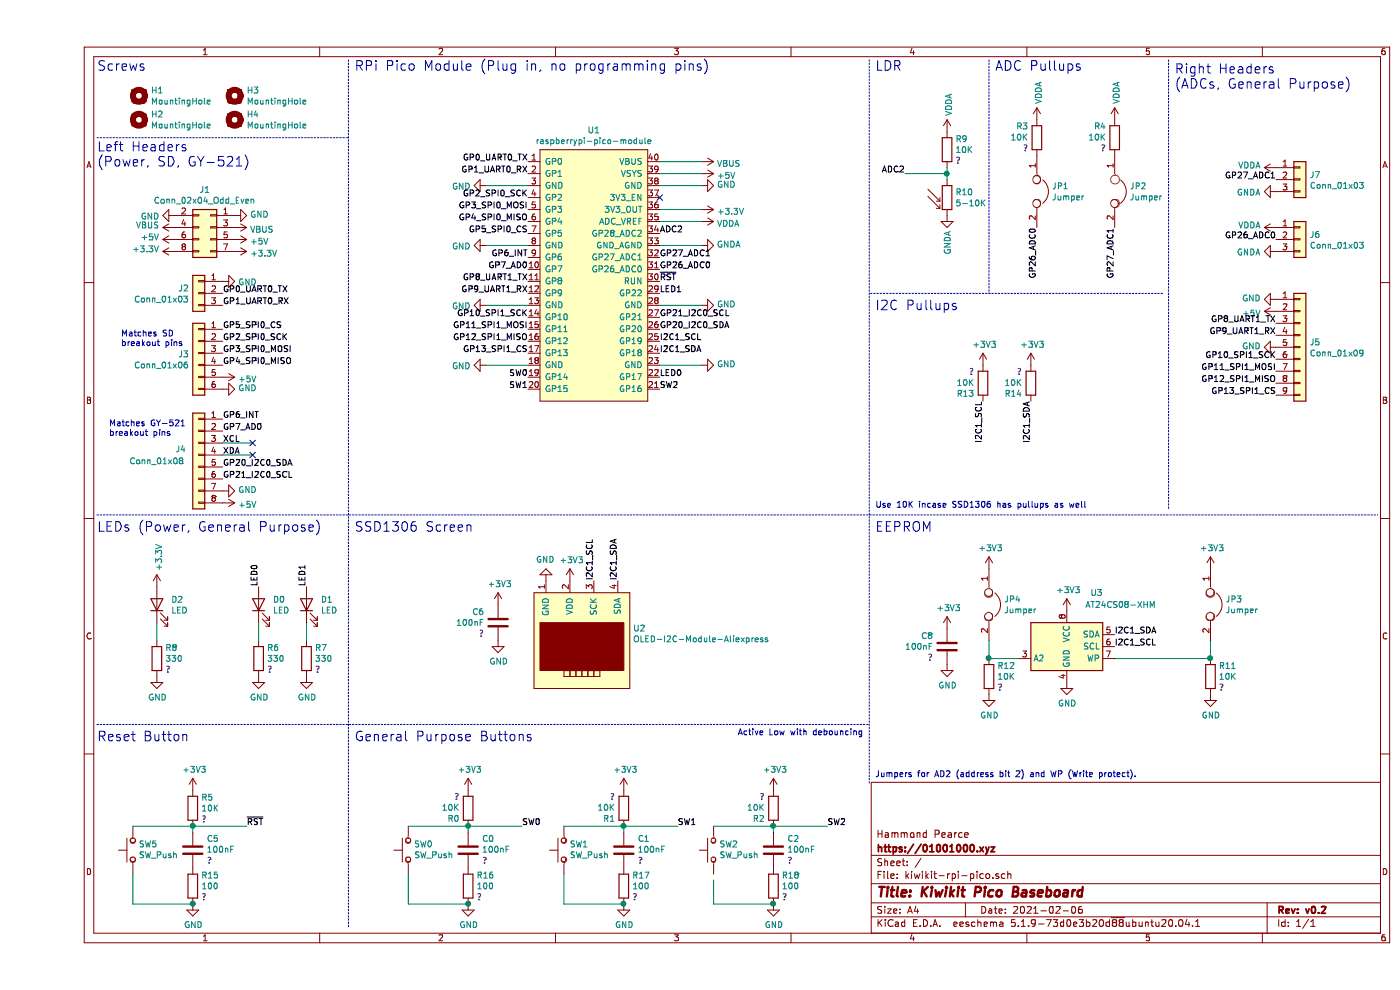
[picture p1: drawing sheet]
EESchema Schematic File Version 4
EELAYER 30 0
EELAYER END
$Descr A4 11693 8268
encoding utf-8
Sheet 1 1
Title "Kiwikit Pico Baseboard"
Date "2021-02-06"
Rev "v0.2"
Comp "https://01001000.xyz"
Comment1 "Hammond Pearce"
Comment2 ""
Comment3 ""
Comment4 ""
$EndDescr
$Comp
L power:VDDA #PWR0101
U 1 1
P 5550 1850
F 0 "#PWR0101" H 5550 1700 50  0001 C CNN
F 1 "VDDA" V 5565 1978 50  0000 L CNN
F 2 "" H 5550 1850 50  0001 C CNN
F 3 "" H 5550 1850 50  0001 C CNN
	1    5550 1850
	0    1    1    0   
$EndComp
$Comp
L power:GND #PWR0102
U 1 1
P 5550 1550
F 0 "#PWR0102" H 5550 1300 50  0001 C CNN
F 1 "GND" V 5555 1422 50  0000 R CNN
F 2 "" H 5550 1550 50  0001 C CNN
F 3 "" H 5550 1550 50  0001 C CNN
	1    5550 1550
	0    -1   -1   0   
$EndComp
Text Label 5200 2350 0    50   ~ 0
~RST
Text Label 5200 2450 0    50   ~ 0
LED1
Text Label 5200 2650 0    50   ~ 0
GP21_I2C0_SCL
Text Label 5200 2750 0    50   ~ 0
GP20_I2C0_SDA
$Comp
L power:GND #PWR0106
U 1 1
P 3750 1550
F 0 "#PWR0106" H 3750 1300 50  0001 C CNN
F 1 "GND" V 3755 1422 50  0000 R CNN
F 2 "" H 3750 1550 50  0001 C CNN
F 3 "" H 3750 1550 50  0001 C CNN
	1    3750 1550
	0    1    1    0   
$EndComp
$Comp
L power:+3.3V #PWR0107
U 1 1
P 5550 1750
F 0 "#PWR0107" H 5550 1600 50  0001 C CNN
F 1 "+3.3V" V 5565 1878 50  0000 L CNN
F 2 "" H 5550 1750 50  0001 C CNN
F 3 "" H 5550 1750 50  0001 C CNN
	1    5550 1750
	0    1    1    0   
$EndComp
$Comp
L power:+5V #PWR0108
U 1 1
P 5550 1450
F 0 "#PWR0108" H 5550 1300 50  0001 C CNN
F 1 "+5V" V 5565 1578 50  0000 L CNN
F 2 "" H 5550 1450 50  0001 C CNN
F 3 "" H 5550 1450 50  0001 C CNN
	1    5550 1450
	0    1    1    0   
$EndComp
$Comp
L power:GND #PWR0111
U 1 1
P 5550 2550
F 0 "#PWR0111" H 5550 2300 50  0001 C CNN
F 1 "GND" V 5555 2422 50  0000 R CNN
F 2 "" H 5550 2550 50  0001 C CNN
F 3 "" H 5550 2550 50  0001 C CNN
	1    5550 2550
	0    -1   -1   0   
$EndComp
Text Label 4100 1850 2    50   ~ 0
GP4_SPI0_MISO
Text Label 4100 1950 2    50   ~ 0
GP5_SPI0_CS
$Comp
L power:GNDA #PWR0112
U 1 1
P 5550 2050
F 0 "#PWR0112" H 5550 1800 50  0001 C CNN
F 1 "GNDA" V 5555 1922 50  0000 R CNN
F 2 "" H 5550 2050 50  0001 C CNN
F 3 "" H 5550 2050 50  0001 C CNN
	1    5550 2050
	0    -1   -1   0   
$EndComp
$Comp
L kiwih_kicad:OLED-I2C-Module-Aliexpress U2
U 1 1
P 4550 5250
F 0 "U2" H 4978 5254 50  0000 L CNN
F 1 "OLED-I2C-Module-Aliexpress" H 4978 5163 50  0000 L CNN
F 2 "kiwih_kicad:OLED-I2C-Module-Aliexpress" H 4550 4700 50  0001 C CNN
F 3 "" H 4550 4700 50  0001 C CNN
	1    4550 5250
	1    0    0    -1  
$EndComp
$Comp
L power:GND #PWR0118
U 1 1
P 4250 4850
F 0 "#PWR0118" H 4250 4600 50  0001 C CNN
F 1 "GND" H 4255 4677 50  0000 C CNN
F 2 "" H 4250 4850 50  0001 C CNN
F 3 "" H 4250 4850 50  0001 C CNN
	1    4250 4850
	-1   0    0    1   
$EndComp
$Comp
L power:+3V3 #PWR0119
U 1 1
P 4450 4850
F 0 "#PWR0119" H 4450 4700 50  0001 C CNN
F 1 "+3V3" H 4465 5023 50  0000 C CNN
F 2 "" H 4450 4850 50  0001 C CNN
F 3 "" H 4450 4850 50  0001 C CNN
	1    4450 4850
	1    0    0    -1  
$EndComp
Text Label 4650 4850 1    50   ~ 0
I2C1_SCL
Text Label 4850 4850 1    50   ~ 0
I2C1_SDA
$Comp
L Device:C C6
U 1 1
P 3850 5200
F 0 "C6" H 3736 5291 50  0000 R CNN
F 1 "100nF" H 3736 5200 50  0000 R CNN
F 2 "Capacitor_THT:C_Disc_D4.3mm_W1.9mm_P5.00mm" H 3888 5050 50  0001 C CNN
F 3 "~" H 3850 5200 50  0001 C CNN
F 4 "?" H 3736 5109 50  0000 R CNN "Vendor"
	1    3850 5200
	1    0    0    -1  
$EndComp
$Comp
L power:+3V3 #PWR0120
U 1 1
P 3850 5050
F 0 "#PWR0120" H 3850 4900 50  0001 C CNN
F 1 "+3V3" H 3865 5223 50  0000 C CNN
F 2 "" H 3850 5050 50  0001 C CNN
F 3 "" H 3850 5050 50  0001 C CNN
	1    3850 5050
	1    0    0    -1  
$EndComp
$Comp
L power:GND #PWR0121
U 1 1
P 3850 5350
F 0 "#PWR0121" H 3850 5100 50  0001 C CNN
F 1 "GND" H 3855 5177 50  0000 C CNN
F 2 "" H 3850 5350 50  0001 C CNN
F 3 "" H 3850 5350 50  0001 C CNN
	1    3850 5350
	1    0    0    -1  
$EndComp
$Comp
L Device:C C1
U 1 1
P 4900 7100
F 0 "C1" H 4785 7009 50  0000 R CNN
F 1 "100nF" H 4785 7100 50  0000 R CNN
F 2 "Capacitor_THT:C_Disc_D4.3mm_W1.9mm_P5.00mm" H 4938 6950 50  0001 C CNN
F 3 "~" H 4900 7100 50  0001 C CNN
F 4 "?" H 4785 7191 50  0000 R CNN "Vendor"
	1    4900 7100
	-1   0    0    1   
$EndComp
$Comp
L Device:R R1
U 1 1
P 4900 6750
F 0 "R1" H 4970 6841 50  0000 L CNN
F 1 "10K" H 4970 6750 50  0000 L CNN
F 2 "Resistor_THT:R_Axial_DIN0207_L6.3mm_D2.5mm_P10.16mm_Horizontal" V 4830 6750 50  0001 C CNN
F 3 "~" H 4900 6750 50  0001 C CNN
F 4 "?" H 4970 6659 50  0000 L CNN "Vendor"
	1    4900 6750
	-1   0    0    1   
$EndComp
$Comp
L Switch:SW_Push SW1
U 1 1
P 4400 7100
F 0 "SW1" V 4446 7052 50  0000 R CNN
F 1 "SW_Push" V 4355 7052 50  0000 R CNN
F 2 "Button_Switch_THT:SW_PUSH_6mm_H9.5mm" H 4400 7300 50  0001 C CNN
F 3 "~" H 4400 7300 50  0001 C CNN
	1    4400 7100
	0    -1   -1   0   
$EndComp
Wire Wire Line
	4400 6900 4900 6900
Wire Wire Line
	4900 6900 4900 6950
Connection ~ 4900 6900
Wire Wire Line
	4900 6900 5350 6900
$Comp
L power:+3V3 #PWR0122
U 1 1
P 4900 6600
F 0 "#PWR0122" H 4900 6450 50  0001 C CNN
F 1 "+3V3" H 4915 6773 50  0000 C CNN
F 2 "" H 4900 6600 50  0001 C CNN
F 3 "" H 4900 6600 50  0001 C CNN
	1    4900 6600
	1    0    0    -1  
$EndComp
$Comp
L power:GND #PWR0123
U 1 1
P 4900 7550
F 0 "#PWR0123" H 4900 7300 50  0001 C CNN
F 1 "GND" H 4905 7377 50  0000 C CNN
F 2 "" H 4900 7550 50  0001 C CNN
F 3 "" H 4900 7550 50  0001 C CNN
	1    4900 7550
	1    0    0    -1  
$EndComp
$Comp
L Device:C C2
U 1 1
P 6150 7100
F 0 "C2" H 6035 7009 50  0000 R CNN
F 1 "100nF" H 6035 7100 50  0000 R CNN
F 2 "Capacitor_THT:C_Disc_D4.3mm_W1.9mm_P5.00mm" H 6188 6950 50  0001 C CNN
F 3 "~" H 6150 7100 50  0001 C CNN
F 4 "?" H 6035 7191 50  0000 R CNN "Vendor"
	1    6150 7100
	-1   0    0    1   
$EndComp
$Comp
L Device:R R2
U 1 1
P 6150 6750
F 0 "R2" H 6220 6841 50  0000 L CNN
F 1 "10K" H 6220 6750 50  0000 L CNN
F 2 "Resistor_THT:R_Axial_DIN0207_L6.3mm_D2.5mm_P10.16mm_Horizontal" V 6080 6750 50  0001 C CNN
F 3 "~" H 6150 6750 50  0001 C CNN
F 4 "?" H 6220 6659 50  0000 L CNN "Vendor"
	1    6150 6750
	-1   0    0    1   
$EndComp
$Comp
L Switch:SW_Push SW2
U 1 1
P 5650 7100
F 0 "SW2" V 5696 7052 50  0000 R CNN
F 1 "SW_Push" V 5605 7052 50  0000 R CNN
F 2 "Button_Switch_THT:SW_PUSH_6mm_H9.5mm" H 5650 7300 50  0001 C CNN
F 3 "~" H 5650 7300 50  0001 C CNN
	1    5650 7100
	0    -1   -1   0   
$EndComp
Wire Wire Line
	5650 6900 6150 6900
Wire Wire Line
	6150 6900 6150 6950
Connection ~ 6150 6900
Wire Wire Line
	6150 6900 6600 6900
$Comp
L power:+3V3 #PWR0124
U 1 1
P 6150 6600
F 0 "#PWR0124" H 6150 6450 50  0001 C CNN
F 1 "+3V3" H 6165 6773 50  0000 C CNN
F 2 "" H 6150 6600 50  0001 C CNN
F 3 "" H 6150 6600 50  0001 C CNN
	1    6150 6600
	1    0    0    -1  
$EndComp
$Comp
L power:GND #PWR0125
U 1 1
P 6150 7550
F 0 "#PWR0125" H 6150 7300 50  0001 C CNN
F 1 "GND" H 6155 7377 50  0000 C CNN
F 2 "" H 6150 7550 50  0001 C CNN
F 3 "" H 6150 7550 50  0001 C CNN
	1    6150 7550
	1    0    0    -1  
$EndComp
Text Label 6600 6900 0    50   ~ 0
SW2
$Comp
L power:+3V3 #PWR0127
U 1 1
P 8600 5100
F 0 "#PWR0127" H 8600 4950 50  0001 C CNN
F 1 "+3V3" H 8615 5273 50  0000 C CNN
F 2 "" H 8600 5100 50  0001 C CNN
F 3 "" H 8600 5100 50  0001 C CNN
	1    8600 5100
	1    0    0    -1  
$EndComp
$Comp
L Memory_EEPROM:AT24CS08-XHM U3
U 1 1
P 8600 5400
F 0 "U3" H 8850 5850 50  0000 C CNN
F 1 "AT24CS08-XHM" H 9050 5750 50  0000 C CNN
F 2 "Package_DIP:DIP-8_W7.62mm" H 8600 5400 50  0001 C CNN
F 3 "http://ww1.microchip.com/downloads/en/DeviceDoc/Atmel-8766-SEEPROM-AT24CS04-08-Datasheet.pdf" H 8600 5400 50  0001 C CNN
	1    8600 5400
	1    0    0    -1  
$EndComp
Text Label 9000 5400 0    50   ~ 0
I2C1_SCL
Text Label 9000 5300 0    50   ~ 0
I2C1_SDA
$Comp
L power:GND #PWR0134
U 1 1
P 8600 5700
F 0 "#PWR0134" H 8600 5450 50  0001 C CNN
F 1 "GND" H 8605 5527 50  0000 C CNN
F 2 "" H 8600 5700 50  0001 C CNN
F 3 "" H 8600 5700 50  0001 C CNN
	1    8600 5700
	1    0    0    -1  
$EndComp
$Comp
L Device:LED D0
U 1 1
P 1850 5050
F 0 "D0" V 1889 4932 50  0000 R CNN
F 1 "LED" V 1798 4932 50  0000 R CNN
F 2 "LED_THT:LED_D4.0mm" H 1850 5050 50  0001 C CNN
F 3 "~" H 1850 5050 50  0001 C CNN
	1    1850 5050
	0    -1   -1   0   
$EndComp
$Comp
L Device:LED D1
U 1 1
P 2250 5050
F 0 "D1" V 2289 4932 50  0000 R CNN
F 1 "LED" V 2198 4932 50  0000 R CNN
F 2 "LED_THT:LED_D4.0mm" H 2250 5050 50  0001 C CNN
F 3 "~" H 2250 5050 50  0001 C CNN
	1    2250 5050
	0    -1   -1   0   
$EndComp
Text Label 1850 4900 1    50   ~ 0
LED0
Text Label 2250 4900 1    50   ~ 0
LED1
$Comp
L Device:R R6
U 1 1
P 1850 5500
F 0 "R6" H 1920 5591 50  0000 L CNN
F 1 "330" H 1920 5500 50  0000 L CNN
F 2 "Resistor_THT:R_Axial_DIN0207_L6.3mm_D2.5mm_P10.16mm_Horizontal" V 1780 5500 50  0001 C CNN
F 3 "~" H 1850 5500 50  0001 C CNN
F 4 "?" H 1920 5409 50  0000 L CNN "Vendor"
	1    1850 5500
	1    0    0    -1  
$EndComp
$Comp
L Device:R R7
U 1 1
P 2250 5500
F 0 "R7" H 2320 5591 50  0000 L CNN
F 1 "330" H 2320 5500 50  0000 L CNN
F 2 "Resistor_THT:R_Axial_DIN0207_L6.3mm_D2.5mm_P10.16mm_Horizontal" V 2180 5500 50  0001 C CNN
F 3 "~" H 2250 5500 50  0001 C CNN
F 4 "?" H 2320 5409 50  0000 L CNN "Vendor"
	1    2250 5500
	1    0    0    -1  
$EndComp
Wire Wire Line
	1850 5350 1850 5200
Wire Wire Line
	2250 5350 2250 5200
$Comp
L power:GND #PWR0135
U 1 1
P 1850 5650
F 0 "#PWR0135" H 1850 5400 50  0001 C CNN
F 1 "GND" H 1855 5477 50  0000 C CNN
F 2 "" H 1850 5650 50  0001 C CNN
F 3 "" H 1850 5650 50  0001 C CNN
	1    1850 5650
	1    0    0    -1  
$EndComp
$Comp
L power:GND #PWR0136
U 1 1
P 2250 5650
F 0 "#PWR0136" H 2250 5400 50  0001 C CNN
F 1 "GND" H 2255 5477 50  0000 C CNN
F 2 "" H 2250 5650 50  0001 C CNN
F 3 "" H 2250 5650 50  0001 C CNN
	1    2250 5650
	1    0    0    -1  
$EndComp
Text Label 5350 6900 0    50   ~ 0
SW1
$Comp
L Device:LED D2
U 1 1
P 1000 5050
F 0 "D2" V 1039 4932 50  0000 R CNN
F 1 "LED" V 948 4932 50  0000 R CNN
F 2 "LED_THT:LED_D4.0mm" H 1000 5050 50  0001 C CNN
F 3 "~" H 1000 5050 50  0001 C CNN
	1    1000 5050
	0    -1   -1   0   
$EndComp
$Comp
L Device:R R8
U 1 1
P 1000 5500
F 0 "R8" H 1070 5591 50  0000 L CNN
F 1 "330" H 1070 5500 50  0000 L CNN
F 2 "Resistor_THT:R_Axial_DIN0207_L6.3mm_D2.5mm_P10.16mm_Horizontal" V 930 5500 50  0001 C CNN
F 3 "~" H 1000 5500 50  0001 C CNN
F 4 "?" H 1070 5409 50  0000 L CNN "Vendor"
	1    1000 5500
	1    0    0    -1  
$EndComp
Wire Wire Line
	1000 5350 1000 5200
$Comp
L power:GND #PWR0139
U 1 1
P 1000 5650
F 0 "#PWR0139" H 1000 5400 50  0001 C CNN
F 1 "GND" H 1005 5477 50  0000 C CNN
F 2 "" H 1000 5650 50  0001 C CNN
F 3 "" H 1000 5650 50  0001 C CNN
	1    1000 5650
	1    0    0    -1  
$EndComp
Text Label 4100 2150 2    50   ~ 0
GP6_INT
Text Label 5200 3250 0    50   ~ 0
SW2
$Comp
L power:VBUS #PWR0140
U 1 1
P 5550 1350
F 0 "#PWR0140" H 5550 1200 50  0001 C CNN
F 1 "VBUS" V 5565 1478 50  0000 L CNN
F 2 "" H 5550 1350 50  0001 C CNN
F 3 "" H 5550 1350 50  0001 C CNN
	1    5550 1350
	0    1    1    0   
$EndComp
$Comp
L Device:Jumper JP3
U 1 1
P 9800 5050
F 0 "JP3" V 9754 5177 50  0000 L CNN
F 1 "Jumper" V 9845 5177 50  0000 L CNN
F 2 "Connector_PinHeader_2.54mm:PinHeader_1x02_P2.54mm_Vertical" H 9800 5050 50  0001 C CNN
F 3 "~" H 9800 5050 50  0001 C CNN
	1    9800 5050
	0    1    1    0   
$EndComp
$Comp
L power:+3V3 #PWR0146
U 1 1
P 9800 4750
F 0 "#PWR0146" H 9800 4600 50  0001 C CNN
F 1 "+3V3" H 9815 4923 50  0000 C CNN
F 2 "" H 9800 4750 50  0001 C CNN
F 3 "" H 9800 4750 50  0001 C CNN
	1    9800 4750
	1    0    0    -1  
$EndComp
Wire Wire Line
	9000 5500 9800 5500
Wire Wire Line
	9800 5500 9800 5350
$Comp
L Device:R R11
U 1 1
P 9800 5650
F 0 "R11" H 9870 5741 50  0000 L CNN
F 1 "10K" H 9870 5650 50  0000 L CNN
F 2 "Resistor_THT:R_Axial_DIN0207_L6.3mm_D2.5mm_P10.16mm_Horizontal" V 9730 5650 50  0001 C CNN
F 3 "~" H 9800 5650 50  0001 C CNN
F 4 "?" H 9870 5559 50  0000 L CNN "Vendor"
	1    9800 5650
	1    0    0    -1  
$EndComp
$Comp
L power:GND #PWR0147
U 1 1
P 9800 5800
F 0 "#PWR0147" H 9800 5550 50  0001 C CNN
F 1 "GND" H 9805 5627 50  0000 C CNN
F 2 "" H 9800 5800 50  0001 C CNN
F 3 "" H 9800 5800 50  0001 C CNN
	1    9800 5800
	1    0    0    -1  
$EndComp
$Comp
L Device:Jumper JP4
U 1 1
P 7950 5050
F 0 "JP4" V 7904 5177 50  0000 L CNN
F 1 "Jumper" V 7995 5177 50  0000 L CNN
F 2 "Connector_PinHeader_2.54mm:PinHeader_1x02_P2.54mm_Vertical" H 7950 5050 50  0001 C CNN
F 3 "~" H 7950 5050 50  0001 C CNN
	1    7950 5050
	0    1    1    0   
$EndComp
$Comp
L power:+3V3 #PWR0148
U 1 1
P 7950 4750
F 0 "#PWR0148" H 7950 4600 50  0001 C CNN
F 1 "+3V3" H 7965 4923 50  0000 C CNN
F 2 "" H 7950 4750 50  0001 C CNN
F 3 "" H 7950 4750 50  0001 C CNN
	1    7950 4750
	1    0    0    -1  
$EndComp
Wire Wire Line
	7950 5500 7950 5350
$Comp
L Device:R R12
U 1 1
P 7950 5650
F 0 "R12" H 8020 5741 50  0000 L CNN
F 1 "10K" H 8020 5650 50  0000 L CNN
F 2 "Resistor_THT:R_Axial_DIN0207_L6.3mm_D2.5mm_P10.16mm_Horizontal" V 7880 5650 50  0001 C CNN
F 3 "~" H 7950 5650 50  0001 C CNN
F 4 "?" H 8020 5559 50  0000 L CNN "Vendor"
	1    7950 5650
	1    0    0    -1  
$EndComp
$Comp
L power:GND #PWR0149
U 1 1
P 7950 5800
F 0 "#PWR0149" H 7950 5550 50  0001 C CNN
F 1 "GND" H 7955 5627 50  0000 C CNN
F 2 "" H 7950 5800 50  0001 C CNN
F 3 "" H 7950 5800 50  0001 C CNN
	1    7950 5800
	1    0    0    -1  
$EndComp
Wire Wire Line
	7950 5500 8200 5500
Connection ~ 7950 5500
Connection ~ 9800 5500
$Comp
L Device:C C8
U 1 1
P 7600 5400
F 0 "C8" H 7486 5491 50  0000 R CNN
F 1 "100nF" H 7486 5400 50  0000 R CNN
F 2 "Capacitor_THT:C_Disc_D4.3mm_W1.9mm_P5.00mm" H 7638 5250 50  0001 C CNN
F 3 "~" H 7600 5400 50  0001 C CNN
F 4 "?" H 7486 5309 50  0000 R CNN "Vendor"
	1    7600 5400
	1    0    0    -1  
$EndComp
$Comp
L power:GND #PWR0150
U 1 1
P 7600 5550
F 0 "#PWR0150" H 7600 5300 50  0001 C CNN
F 1 "GND" H 7605 5377 50  0000 C CNN
F 2 "" H 7600 5550 50  0001 C CNN
F 3 "" H 7600 5550 50  0001 C CNN
	1    7600 5550
	1    0    0    -1  
$EndComp
$Comp
L power:+3V3 #PWR0151
U 1 1
P 7600 5250
F 0 "#PWR0151" H 7600 5100 50  0001 C CNN
F 1 "+3V3" H 7615 5423 50  0000 C CNN
F 2 "" H 7600 5250 50  0001 C CNN
F 3 "" H 7600 5250 50  0001 C CNN
	1    7600 5250
	1    0    0    -1  
$EndComp
$Comp
L power:GND #PWR0114
U 1 1
P 10350 2500
F 0 "#PWR0114" H 10350 2250 50  0001 C CNN
F 1 "GND" V 10355 2372 50  0000 R CNN
F 2 "" H 10350 2500 50  0001 C CNN
F 3 "" H 10350 2500 50  0001 C CNN
	1    10350 2500
	0    1    -1   0   
$EndComp
Text Label 4100 1350 2    50   ~ 0
GP0_UART0_TX
Text Label 4100 1450 2    50   ~ 0
GP1_UART0_RX
$Comp
L power:GND #PWR0103
U 1 1
P 5550 3050
F 0 "#PWR0103" H 5550 2800 50  0001 C CNN
F 1 "GND" V 5555 2922 50  0000 R CNN
F 2 "" H 5550 3050 50  0001 C CNN
F 3 "" H 5550 3050 50  0001 C CNN
	1    5550 3050
	0    -1   -1   0   
$EndComp
$Comp
L power:GND #PWR0104
U 1 1
P 3750 3050
F 0 "#PWR0104" H 3750 2800 50  0001 C CNN
F 1 "GND" V 3755 2922 50  0000 R CNN
F 2 "" H 3750 3050 50  0001 C CNN
F 3 "" H 3750 3050 50  0001 C CNN
	1    3750 3050
	0    1    1    0   
$EndComp
$Comp
L power:GND #PWR0105
U 1 1
P 3750 2550
F 0 "#PWR0105" H 3750 2300 50  0001 C CNN
F 1 "GND" V 3755 2422 50  0000 R CNN
F 2 "" H 3750 2550 50  0001 C CNN
F 3 "" H 3750 2550 50  0001 C CNN
	1    3750 2550
	0    1    1    0   
$EndComp
$Comp
L power:GND #PWR0109
U 1 1
P 3750 2050
F 0 "#PWR0109" H 3750 1800 50  0001 C CNN
F 1 "GND" V 3755 1922 50  0000 R CNN
F 2 "" H 3750 2050 50  0001 C CNN
F 3 "" H 3750 2050 50  0001 C CNN
	1    3750 2050
	0    1    1    0   
$EndComp
Text Label 5200 1950 0    50   ~ 0
ADC2
Text Label 5200 2150 0    50   ~ 0
GP27_ADC1
Text Label 5200 2250 0    50   ~ 0
GP26_ADC0
Text Label 5200 2850 0    50   ~ 0
I2C1_SCL
Text Label 5200 2950 0    50   ~ 0
I2C1_SDA
Text Label 4100 2750 2    50   ~ 0
GP11_SPI1_MOSI
Text Label 4100 2850 2    50   ~ 0
GP12_SPI1_MISO
Text Label 4100 2950 2    50   ~ 0
GP13_SPI1_CS
Text Label 4100 2650 2    50   ~ 0
GP10_SPI1_SCK
Wire Wire Line
	5200 1350 5550 1350
Wire Wire Line
	5550 1450 5200 1450
Wire Wire Line
	5200 1550 5550 1550
Wire Wire Line
	5550 1750 5200 1750
Wire Wire Line
	5200 1850 5550 1850
Wire Wire Line
	5550 2050 5200 2050
Wire Wire Line
	5550 2550 5200 2550
Wire Wire Line
	5550 3050 5200 3050
Wire Wire Line
	3750 2550 4100 2550
Wire Wire Line
	3750 3050 4100 3050
Wire Wire Line
	4100 1550 3750 1550
$Comp
L Device:C C0
U 1 1
P 3600 7100
F 0 "C0" H 3485 7009 50  0000 R CNN
F 1 "100nF" H 3485 7100 50  0000 R CNN
F 2 "Capacitor_THT:C_Disc_D4.3mm_W1.9mm_P5.00mm" H 3638 6950 50  0001 C CNN
F 3 "~" H 3600 7100 50  0001 C CNN
F 4 "?" H 3485 7191 50  0000 R CNN "Vendor"
	1    3600 7100
	-1   0    0    1   
$EndComp
$Comp
L Device:R R0
U 1 1
P 3600 6750
F 0 "R0" H 3670 6841 50  0000 L CNN
F 1 "10K" H 3670 6750 50  0000 L CNN
F 2 "Resistor_THT:R_Axial_DIN0207_L6.3mm_D2.5mm_P10.16mm_Horizontal" V 3530 6750 50  0001 C CNN
F 3 "~" H 3600 6750 50  0001 C CNN
F 4 "?" H 3670 6659 50  0000 L CNN "Vendor"
	1    3600 6750
	-1   0    0    1   
$EndComp
$Comp
L Switch:SW_Push SW0
U 1 1
P 3100 7100
F 0 "SW0" V 3146 7052 50  0000 R CNN
F 1 "SW_Push" V 3055 7052 50  0000 R CNN
F 2 "Button_Switch_THT:SW_PUSH_6mm_H9.5mm" H 3100 7300 50  0001 C CNN
F 3 "~" H 3100 7300 50  0001 C CNN
	1    3100 7100
	0    -1   -1   0   
$EndComp
Wire Wire Line
	3600 6900 3600 6950
Connection ~ 3600 6900
Wire Wire Line
	3600 6900 4050 6900
$Comp
L power:+3V3 #PWR0110
U 1 1
P 3600 6600
F 0 "#PWR0110" H 3600 6450 50  0001 C CNN
F 1 "+3V3" H 3615 6773 50  0000 C CNN
F 2 "" H 3600 6600 50  0001 C CNN
F 3 "" H 3600 6600 50  0001 C CNN
	1    3600 6600
	1    0    0    -1  
$EndComp
$Comp
L power:GND #PWR0115
U 1 1
P 3600 7550
F 0 "#PWR0115" H 3600 7300 50  0001 C CNN
F 1 "GND" H 3605 7377 50  0000 C CNN
F 2 "" H 3600 7550 50  0001 C CNN
F 3 "" H 3600 7550 50  0001 C CNN
	1    3600 7550
	1    0    0    -1  
$EndComp
Text Label 4050 6900 0    50   ~ 0
SW0
$Comp
L Device:C C5
U 1 1
P 1300 7100
F 0 "C5" H 1185 7009 50  0000 R CNN
F 1 "100nF" H 1185 7100 50  0000 R CNN
F 2 "Capacitor_THT:C_Disc_D4.3mm_W1.9mm_P5.00mm" H 1338 6950 50  0001 C CNN
F 3 "~" H 1300 7100 50  0001 C CNN
F 4 "?" H 1185 7191 50  0000 R CNN "Vendor"
	1    1300 7100
	-1   0    0    1   
$EndComp
$Comp
L Device:R R5
U 1 1
P 1300 6750
F 0 "R5" H 1370 6841 50  0000 L CNN
F 1 "10K" H 1370 6750 50  0000 L CNN
F 2 "Resistor_THT:R_Axial_DIN0207_L6.3mm_D2.5mm_P10.16mm_Horizontal" V 1230 6750 50  0001 C CNN
F 3 "~" H 1300 6750 50  0001 C CNN
F 4 "?" H 1370 6659 50  0000 L CNN "Vendor"
	1    1300 6750
	1    0    0    -1  
$EndComp
$Comp
L Switch:SW_Push SW5
U 1 1
P 800 7100
F 0 "SW5" V 846 7052 50  0000 R CNN
F 1 "SW_Push" V 755 7052 50  0000 R CNN
F 2 "Button_Switch_THT:SW_PUSH_6mm_H4.3mm" H 800 7300 50  0001 C CNN
F 3 "~" H 800 7300 50  0001 C CNN
	1    800  7100
	0    -1   -1   0   
$EndComp
Wire Wire Line
	1300 6900 1300 6950
Connection ~ 1300 6900
Wire Wire Line
	800  7550 1300 7550
Wire Wire Line
	1300 6900 1750 6900
$Comp
L power:+3V3 #PWR0116
U 1 1
P 1300 6600
F 0 "#PWR0116" H 1300 6450 50  0001 C CNN
F 1 "+3V3" H 1315 6773 50  0000 C CNN
F 2 "" H 1300 6600 50  0001 C CNN
F 3 "" H 1300 6600 50  0001 C CNN
	1    1300 6600
	1    0    0    -1  
$EndComp
$Comp
L power:GND #PWR0117
U 1 1
P 1300 7550
F 0 "#PWR0117" H 1300 7300 50  0001 C CNN
F 1 "GND" H 1305 7377 50  0000 C CNN
F 2 "" H 1300 7550 50  0001 C CNN
F 3 "" H 1300 7550 50  0001 C CNN
	1    1300 7550
	1    0    0    -1  
$EndComp
Text Label 1750 6900 0    50   ~ 0
~RST
Text Label 1550 2950 0    50   ~ 0
GP3_SPI0_MOSI
Text Label 1550 3050 0    50   ~ 0
GP4_SPI0_MISO
Text Label 1550 2850 0    50   ~ 0
GP2_SPI0_SCK
Text Label 1550 2750 0    50   ~ 0
GP5_SPI0_CS
$Comp
L power:+5V #PWR0126
U 1 1
P 1550 3150
F 0 "#PWR0126" H 1550 3000 50  0001 C CNN
F 1 "+5V" V 1565 3278 50  0000 L CNN
F 2 "" H 1550 3150 50  0001 C CNN
F 3 "" H 1550 3150 50  0001 C CNN
	1    1550 3150
	0    1    1    0   
$EndComp
$Comp
L power:GND #PWR0128
U 1 1
P 1550 3250
F 0 "#PWR0128" H 1550 3000 50  0001 C CNN
F 1 "GND" V 1555 3122 50  0000 R CNN
F 2 "" H 1550 3250 50  0001 C CNN
F 3 "" H 1550 3250 50  0001 C CNN
	1    1550 3250
	0    -1   -1   0   
$EndComp
$Comp
L power:GND #PWR0129
U 1 1
P 1550 2350
F 0 "#PWR0129" H 1550 2100 50  0001 C CNN
F 1 "GND" V 1555 2222 50  0000 R CNN
F 2 "" H 1550 2350 50  0001 C CNN
F 3 "" H 1550 2350 50  0001 C CNN
	1    1550 2350
	0    -1   1    0   
$EndComp
Text Label 1550 2450 0    50   ~ 0
GP0_UART0_TX
Text Label 1550 2550 0    50   ~ 0
GP1_UART0_RX
$Comp
L power:GND #PWR0131
U 1 1
P 1150 1800
F 0 "#PWR0131" H 1150 1550 50  0001 C CNN
F 1 "GND" V 1155 1672 50  0000 R CNN
F 2 "" H 1150 1800 50  0001 C CNN
F 3 "" H 1150 1800 50  0001 C CNN
	1    1150 1800
	0    1    1    0   
$EndComp
$Comp
L power:GND #PWR0132
U 1 1
P 1650 1800
F 0 "#PWR0132" H 1650 1550 50  0001 C CNN
F 1 "GND" V 1655 1672 50  0000 R CNN
F 2 "" H 1650 1800 50  0001 C CNN
F 3 "" H 1650 1800 50  0001 C CNN
	1    1650 1800
	0    -1   -1   0   
$EndComp
$Comp
L power:+5V #PWR0133
U 1 1
P 1650 2000
F 0 "#PWR0133" H 1650 1850 50  0001 C CNN
F 1 "+5V" V 1665 2128 50  0000 L CNN
F 2 "" H 1650 2000 50  0001 C CNN
F 3 "" H 1650 2000 50  0001 C CNN
	1    1650 2000
	0    1    1    0   
$EndComp
$Comp
L power:VBUS #PWR0141
U 1 1
P 1650 1900
F 0 "#PWR0141" H 1650 1750 50  0001 C CNN
F 1 "VBUS" V 1665 2028 50  0000 L CNN
F 2 "" H 1650 1900 50  0001 C CNN
F 3 "" H 1650 1900 50  0001 C CNN
	1    1650 1900
	0    1    1    0   
$EndComp
$Comp
L power:+3.3V #PWR0142
U 1 1
P 1650 2100
F 0 "#PWR0142" H 1650 1950 50  0001 C CNN
F 1 "+3.3V" V 1665 2228 50  0000 L CNN
F 2 "" H 1650 2100 50  0001 C CNN
F 3 "" H 1650 2100 50  0001 C CNN
	1    1650 2100
	0    1    1    0   
$EndComp
$Comp
L power:+3.3V #PWR0143
U 1 1
P 1150 2100
F 0 "#PWR0143" H 1150 1950 50  0001 C CNN
F 1 "+3.3V" V 1165 2228 50  0000 L CNN
F 2 "" H 1150 2100 50  0001 C CNN
F 3 "" H 1150 2100 50  0001 C CNN
	1    1150 2100
	0    -1   -1   0   
$EndComp
$Comp
L power:+5V #PWR0144
U 1 1
P 1150 2000
F 0 "#PWR0144" H 1150 1850 50  0001 C CNN
F 1 "+5V" V 1165 2128 50  0000 L CNN
F 2 "" H 1150 2000 50  0001 C CNN
F 3 "" H 1150 2000 50  0001 C CNN
	1    1150 2000
	0    -1   -1   0   
$EndComp
$Comp
L power:VBUS #PWR0145
U 1 1
P 1150 1900
F 0 "#PWR0145" H 1150 1750 50  0001 C CNN
F 1 "VBUS" V 1165 2028 50  0000 L CNN
F 2 "" H 1150 1900 50  0001 C CNN
F 3 "" H 1150 1900 50  0001 C CNN
	1    1150 1900
	0    -1   -1   0   
$EndComp
$Comp
L Connector_Generic:Conn_02x04_Odd_Even J1
U 1 1
P 1450 1900
F 0 "J1" H 1500 2217 50  0000 C CNN
F 1 "Conn_02x04_Odd_Even" H 1500 2126 50  0000 C CNN
F 2 "Connector_PinHeader_2.54mm:PinHeader_2x04_P2.54mm_Vertical" H 1450 1900 50  0001 C CNN
F 3 "~" H 1450 1900 50  0001 C CNN
	1    1450 1900
	-1   0    0    -1  
$EndComp
NoConn ~ 5200 1650
$Comp
L Connector_Generic:Conn_01x03 J2
U 1 1
P 1350 2450
F 0 "J2" H 1430 2492 50  0000 L CNN
F 1 "Conn_01x03" H 1430 2401 50  0000 L CNN
F 2 "Connector_PinHeader_2.54mm:PinHeader_1x03_P2.54mm_Vertical" H 1350 2450 50  0001 C CNN
F 3 "~" H 1350 2450 50  0001 C CNN
	1    1350 2450
	-1   0    0    -1  
$EndComp
$Comp
L Connector_Generic:Conn_01x06 J3
U 1 1
P 1350 2950
F 0 "J3" H 1430 2942 50  0000 L CNN
F 1 "Conn_01x06" H 1430 2851 50  0000 L CNN
F 2 "Connector_PinSocket_2.54mm:PinSocket_1x06_P2.54mm_Vertical" H 1430 2805 50  0001 L CNN
F 3 "~" H 1350 2950 50  0001 C CNN
	1    1350 2950
	-1   0    0    -1  
$EndComp
Text Label 4100 1750 2    50   ~ 0
GP3_SPI0_MOSI
Text Label 4100 1650 2    50   ~ 0
GP2_SPI0_SCK
Wire Wire Line
	3750 2050 4100 2050
$Comp
L Device:R_PHOTO R10
U 1 1
P 7600 1650
F 0 "R10" H 7670 1696 50  0000 L CNN
F 1 "5-10K" H 7670 1605 50  0000 L CNN
F 2 "OptoDevice:R_LDR_5.0x4.1mm_P3mm_Vertical" V 7650 1400 50  0001 L CNN
F 3 "~" H 7600 1600 50  0001 C CNN
	1    7600 1650
	1    0    0    -1  
$EndComp
$Comp
L Device:R R9
U 1 1
P 7600 1250
F 0 "R9" H 7670 1341 50  0000 L CNN
F 1 "10K" H 7670 1250 50  0000 L CNN
F 2 "Resistor_THT:R_Axial_DIN0207_L6.3mm_D2.5mm_P10.16mm_Horizontal" V 7530 1250 50  0001 C CNN
F 3 "~" H 7600 1250 50  0001 C CNN
F 4 "?" H 7670 1159 50  0000 L CNN "Vendor"
	1    7600 1250
	1    0    0    -1  
$EndComp
Wire Wire Line
	7600 1400 7600 1450
$Comp
L power:VDDA #PWR0155
U 1 1
P 7600 1100
F 0 "#PWR0155" H 7600 950 50  0001 C CNN
F 1 "VDDA" V 7615 1228 50  0000 L CNN
F 2 "" H 7600 1100 50  0001 C CNN
F 3 "" H 7600 1100 50  0001 C CNN
	1    7600 1100
	1    0    0    -1  
$EndComp
$Comp
L power:GNDA #PWR0156
U 1 1
P 7600 1800
F 0 "#PWR0156" H 7600 1550 50  0001 C CNN
F 1 "GNDA" V 7605 1672 50  0000 R CNN
F 2 "" H 7600 1800 50  0001 C CNN
F 3 "" H 7600 1800 50  0001 C CNN
	1    7600 1800
	1    0    0    -1  
$EndComp
Text Label 7250 1450 2    50   ~ 0
ADC2
Wire Wire Line
	7600 1450 7250 1450
Connection ~ 7600 1450
Wire Wire Line
	7600 1450 7600 1500
$Comp
L Connector_Generic:Conn_01x08 J4
U 1 1
P 1350 3800
F 0 "J4" H 1500 3850 50  0000 C CNN
F 1 "Conn_01x08" H 1700 3750 50  0000 C CNN
F 2 "Connector_PinSocket_2.54mm:PinSocket_1x08_P2.54mm_Vertical" H 1350 3800 50  0001 C CNN
F 3 "~" H 1350 3800 50  0001 C CNN
	1    1350 3800
	-1   0    0    -1  
$EndComp
Text Label 1550 3500 0    50   ~ 0
GP6_INT
Text Notes 700  2900 0    50   ~ 0
Matches SD \nbreakout pins
Text Notes 600  3650 0    50   ~ 0
Matches GY-521\nbreakout pins
Text Label 1550 3600 0    50   ~ 0
GP7_AD0
Text Label 1550 3700 0    50   ~ 0
XCL
Text Label 1550 3800 0    50   ~ 0
XDA
Text Label 1550 3900 0    50   ~ 0
GP20_I2C0_SDA
Text Label 1550 4000 0    50   ~ 0
GP21_I2C0_SCL
$Comp
L power:GND #PWR0137
U 1 1
P 1550 4100
F 0 "#PWR0137" H 1550 3850 50  0001 C CNN
F 1 "GND" V 1555 3972 50  0000 R CNN
F 2 "" H 1550 4100 50  0001 C CNN
F 3 "" H 1550 4100 50  0001 C CNN
	1    1550 4100
	0    -1   -1   0   
$EndComp
$Comp
L power:+5V #PWR0138
U 1 1
P 1550 4200
F 0 "#PWR0138" H 1550 4050 50  0001 C CNN
F 1 "+5V" V 1565 4328 50  0000 L CNN
F 2 "" H 1550 4200 50  0001 C CNN
F 3 "" H 1550 4200 50  0001 C CNN
	1    1550 4200
	0    1    1    0   
$EndComp
$Comp
L power:+5V #PWR0113
U 1 1
P 10350 2600
F 0 "#PWR0113" H 10350 2450 50  0001 C CNN
F 1 "+5V" V 10365 2728 50  0000 L CNN
F 2 "" H 10350 2600 50  0001 C CNN
F 3 "" H 10350 2600 50  0001 C CNN
	1    10350 2600
	0    -1   1    0   
$EndComp
$Comp
L power:GND #PWR0130
U 1 1
P 10350 2900
F 0 "#PWR0130" H 10350 2650 50  0001 C CNN
F 1 "GND" V 10355 2772 50  0000 R CNN
F 2 "" H 10350 2900 50  0001 C CNN
F 3 "" H 10350 2900 50  0001 C CNN
	1    10350 2900
	0    1    -1   0   
$EndComp
Text Label 10350 3000 2    50   ~ 0
GP10_SPI1_SCK
Text Label 10350 3200 2    50   ~ 0
GP12_SPI1_MISO
Text Label 10350 3100 2    50   ~ 0
GP11_SPI1_MOSI
Text Label 10350 3300 2    50   ~ 0
GP13_SPI1_CS
$Comp
L Connector_Generic:Conn_01x09 J5
U 1 1
P 10550 2900
F 0 "J5" H 10629 2942 50  0000 L CNN
F 1 "Conn_01x09" H 10629 2851 50  0000 L CNN
F 2 "Connector_PinHeader_2.54mm:PinHeader_1x09_P2.54mm_Vertical" H 10550 2900 50  0001 C CNN
F 3 "~" H 10550 2900 50  0001 C CNN
	1    10550 2900
	1    0    0    -1  
$EndComp
Text Label 5200 3150 0    50   ~ 0
LED0
$Comp
L Connector_Generic:Conn_01x03 J7
U 1 1
P 10550 1500
F 0 "J7" H 10630 1542 50  0000 L CNN
F 1 "Conn_01x03" H 10630 1451 50  0000 L CNN
F 2 "Connector_PinHeader_2.54mm:PinHeader_1x03_P2.54mm_Vertical" H 10550 1500 50  0001 C CNN
F 3 "~" H 10550 1500 50  0001 C CNN
	1    10550 1500
	1    0    0    -1  
$EndComp
$Comp
L Connector_Generic:Conn_01x03 J6
U 1 1
P 10550 2000
F 0 "J6" H 10630 2042 50  0000 L CNN
F 1 "Conn_01x03" H 10630 1951 50  0000 L CNN
F 2 "Connector_PinHeader_2.54mm:PinHeader_1x03_P2.54mm_Vertical" H 10550 2000 50  0001 C CNN
F 3 "~" H 10550 2000 50  0001 C CNN
	1    10550 2000
	1    0    0    -1  
$EndComp
$Comp
L power:VDDA #PWR0152
U 1 1
P 10350 1400
F 0 "#PWR0152" H 10350 1250 50  0001 C CNN
F 1 "VDDA" V 10365 1528 50  0000 L CNN
F 2 "" H 10350 1400 50  0001 C CNN
F 3 "" H 10350 1400 50  0001 C CNN
	1    10350 1400
	0    -1   -1   0   
$EndComp
$Comp
L power:VDDA #PWR0153
U 1 1
P 10350 1900
F 0 "#PWR0153" H 10350 1750 50  0001 C CNN
F 1 "VDDA" V 10365 2028 50  0000 L CNN
F 2 "" H 10350 1900 50  0001 C CNN
F 3 "" H 10350 1900 50  0001 C CNN
	1    10350 1900
	0    -1   -1   0   
$EndComp
$Comp
L power:GNDA #PWR0157
U 1 1
P 10350 2100
F 0 "#PWR0157" H 10350 1850 50  0001 C CNN
F 1 "GNDA" V 10355 1972 50  0000 R CNN
F 2 "" H 10350 2100 50  0001 C CNN
F 3 "" H 10350 2100 50  0001 C CNN
	1    10350 2100
	0    1    1    0   
$EndComp
$Comp
L power:GNDA #PWR0158
U 1 1
P 10350 1600
F 0 "#PWR0158" H 10350 1350 50  0001 C CNN
F 1 "GNDA" V 10355 1472 50  0000 R CNN
F 2 "" H 10350 1600 50  0001 C CNN
F 3 "" H 10350 1600 50  0001 C CNN
	1    10350 1600
	0    1    1    0   
$EndComp
$Comp
L Device:Jumper JP2
U 1 1
P 9000 1600
F 0 "JP2" V 8954 1727 50  0000 L CNN
F 1 "Jumper" V 9045 1727 50  0000 L CNN
F 2 "Connector_PinHeader_2.54mm:PinHeader_1x02_P2.54mm_Vertical" H 9000 1600 50  0001 C CNN
F 3 "~" H 9000 1600 50  0001 C CNN
	1    9000 1600
	0    1    1    0   
$EndComp
$Comp
L Device:R R4
U 1 1
P 9000 1150
F 0 "R4" H 9069 1059 50  0000 L CNN
F 1 "10K" H 9069 1150 50  0000 L CNN
F 2 "Resistor_THT:R_Axial_DIN0207_L6.3mm_D2.5mm_P10.16mm_Horizontal" V 8930 1150 50  0001 C CNN
F 3 "~" H 9000 1150 50  0001 C CNN
F 4 "?" H 9069 1241 50  0000 L CNN "Vendor"
	1    9000 1150
	-1   0    0    1   
$EndComp
$Comp
L power:VDDA #PWR0159
U 1 1
P 9000 1000
F 0 "#PWR0159" H 9000 850 50  0001 C CNN
F 1 "VDDA" V 9015 1128 50  0000 L CNN
F 2 "" H 9000 1000 50  0001 C CNN
F 3 "" H 9000 1000 50  0001 C CNN
	1    9000 1000
	1    0    0    -1  
$EndComp
$Comp
L Device:Jumper JP1
U 1 1
P 8350 1600
F 0 "JP1" V 8304 1727 50  0000 L CNN
F 1 "Jumper" V 8395 1727 50  0000 L CNN
F 2 "Connector_PinHeader_2.54mm:PinHeader_1x02_P2.54mm_Vertical" H 8350 1600 50  0001 C CNN
F 3 "~" H 8350 1600 50  0001 C CNN
	1    8350 1600
	0    1    1    0   
$EndComp
$Comp
L Device:R R3
U 1 1
P 8350 1150
F 0 "R3" H 8419 1059 50  0000 L CNN
F 1 "10K" H 8419 1150 50  0000 L CNN
F 2 "Resistor_THT:R_Axial_DIN0207_L6.3mm_D2.5mm_P10.16mm_Horizontal" V 8280 1150 50  0001 C CNN
F 3 "~" H 8350 1150 50  0001 C CNN
F 4 "?" H 8419 1241 50  0000 L CNN "Vendor"
	1    8350 1150
	-1   0    0    1   
$EndComp
$Comp
L power:VDDA #PWR0160
U 1 1
P 8350 1000
F 0 "#PWR0160" H 8350 850 50  0001 C CNN
F 1 "VDDA" V 8365 1128 50  0000 L CNN
F 2 "" H 8350 1000 50  0001 C CNN
F 3 "" H 8350 1000 50  0001 C CNN
	1    8350 1000
	1    0    0    -1  
$EndComp
Wire Wire Line
	1550 3700 1800 3700
Wire Wire Line
	1550 3800 1800 3800
NoConn ~ 1800 3700
NoConn ~ 1800 3800
Text Label 4100 2250 2    50   ~ 0
GP7_AD0
Text Label 4100 2350 2    50   ~ 0
GP8_UART1_TX
Text Label 4100 2450 2    50   ~ 0
GP9_UART1_RX
Text Label 10350 2700 2    50   ~ 0
GP8_UART1_TX
Text Label 10350 2800 2    50   ~ 0
GP9_UART1_RX
$Comp
L kiwih_kicad:raspberrypi-pico-module U1
U 1 1
P 4650 2300
F 0 "U1" H 4650 3515 50  0000 C CNN
F 1 "raspberrypi-pico-module" H 4650 3424 50  0000 C CNN
F 2 "kiwih_kicad:raspberrypi-pico-module" H 4650 1100 50  0001 C CNN
F 3 "" H 4650 1100 50  0001 C CNN
	1    4650 2300
	1    0    0    -1  
$EndComp
$Comp
L Mechanical:MountingHole H1
U 1 1
P 850 800
F 0 "H1" H 950 846 50  0000 L CNN
F 1 "MountingHole" H 950 755 50  0000 L CNN
F 2 "MountingHole:MountingHole_2.2mm_M2" H 850 800 50  0001 C CNN
F 3 "~" H 850 800 50  0001 C CNN
	1    850  800 
	1    0    0    -1  
$EndComp
$Comp
L Mechanical:MountingHole H3
U 1 1
P 1650 800
F 0 "H3" H 1750 846 50  0000 L CNN
F 1 "MountingHole" H 1750 755 50  0000 L CNN
F 2 "MountingHole:MountingHole_2.2mm_M2" H 1650 800 50  0001 C CNN
F 3 "~" H 1650 800 50  0001 C CNN
	1    1650 800 
	1    0    0    -1  
$EndComp
$Comp
L Mechanical:MountingHole H2
U 1 1
P 850 1000
F 0 "H2" H 950 1046 50  0000 L CNN
F 1 "MountingHole" H 950 955 50  0000 L CNN
F 2 "MountingHole:MountingHole_2.2mm_M2" H 850 1000 50  0001 C CNN
F 3 "~" H 850 1000 50  0001 C CNN
	1    850  1000
	1    0    0    -1  
$EndComp
$Comp
L Mechanical:MountingHole H4
U 1 1
P 1650 1000
F 0 "H4" H 1750 1046 50  0000 L CNN
F 1 "MountingHole" H 1750 955 50  0000 L CNN
F 2 "MountingHole:MountingHole_2.2mm_M2" H 1650 1000 50  0001 C CNN
F 3 "~" H 1650 1000 50  0001 C CNN
	1    1650 1000
	1    0    0    -1  
$EndComp
Text Label 4100 3150 2    50   ~ 0
SW0
Text Label 4100 3250 2    50   ~ 0
SW1
Wire Wire Line
	3100 6900 3600 6900
$Comp
L Device:R R13
U 1 1
P 7900 3200
F 0 "R13" H 7970 3291 50  0000 L CNN
F 1 "10K" H 7970 3200 50  0000 L CNN
F 2 "Resistor_THT:R_Axial_DIN0207_L6.3mm_D2.5mm_P10.16mm_Horizontal" V 7830 3200 50  0001 C CNN
F 3 "~" H 7900 3200 50  0001 C CNN
F 4 "?" H 7970 3109 50  0000 L CNN "Vendor"
	1    7900 3200
	-1   0    0    1   
$EndComp
$Comp
L Device:R R14
U 1 1
P 8300 3200
F 0 "R14" H 8370 3291 50  0000 L CNN
F 1 "10K" H 8370 3200 50  0000 L CNN
F 2 "Resistor_THT:R_Axial_DIN0207_L6.3mm_D2.5mm_P10.16mm_Horizontal" V 8230 3200 50  0001 C CNN
F 3 "~" H 8300 3200 50  0001 C CNN
F 4 "?" H 8370 3109 50  0000 L CNN "Vendor"
	1    8300 3200
	-1   0    0    1   
$EndComp
Text Label 7900 3350 3    50   ~ 0
I2C1_SCL
Text Label 8300 3350 3    50   ~ 0
I2C1_SDA
$Comp
L power:+3V3 #PWR0161
U 1 1
P 7900 3050
F 0 "#PWR0161" H 7900 2900 50  0001 C CNN
F 1 "+3V3" H 7915 3223 50  0000 C CNN
F 2 "" H 7900 3050 50  0001 C CNN
F 3 "" H 7900 3050 50  0001 C CNN
	1    7900 3050
	1    0    0    -1  
$EndComp
$Comp
L power:+3V3 #PWR0162
U 1 1
P 8300 3050
F 0 "#PWR0162" H 8300 2900 50  0001 C CNN
F 1 "+3V3" H 8315 3223 50  0000 C CNN
F 2 "" H 8300 3050 50  0001 C CNN
F 3 "" H 8300 3050 50  0001 C CNN
	1    8300 3050
	1    0    0    -1  
$EndComp
Text Label 10350 2000 2    50   ~ 0
GP26_ADC0
Text Label 8350 1900 3    50   ~ 0
GP26_ADC0
Text Label 9000 1900 3    50   ~ 0
GP27_ADC1
Text Label 10350 1500 2    50   ~ 0
GP27_ADC1
$Comp
L Device:R R15
U 1 1
P 1300 7400
F 0 "R15" H 1370 7491 50  0000 L CNN
F 1 "100" H 1370 7400 50  0000 L CNN
F 2 "Resistor_THT:R_Axial_DIN0207_L6.3mm_D2.5mm_P10.16mm_Horizontal" V 1230 7400 50  0001 C CNN
F 3 "~" H 1300 7400 50  0001 C CNN
F 4 "?" H 1370 7309 50  0000 L CNN "Vendor"
	1    1300 7400
	1    0    0    -1  
$EndComp
Connection ~ 1300 7550
Wire Wire Line
	800  7300 800  7550
Wire Wire Line
	800  6900 1300 6900
$Comp
L Device:R R16
U 1 1
P 3600 7400
F 0 "R16" H 3670 7491 50  0000 L CNN
F 1 "100" H 3670 7400 50  0000 L CNN
F 2 "Resistor_THT:R_Axial_DIN0207_L6.3mm_D2.5mm_P10.16mm_Horizontal" V 3530 7400 50  0001 C CNN
F 3 "~" H 3600 7400 50  0001 C CNN
F 4 "?" H 3670 7309 50  0000 L CNN "Vendor"
	1    3600 7400
	1    0    0    -1  
$EndComp
$Comp
L Device:R R17
U 1 1
P 4900 7400
F 0 "R17" H 4970 7491 50  0000 L CNN
F 1 "100" H 4970 7400 50  0000 L CNN
F 2 "Resistor_THT:R_Axial_DIN0207_L6.3mm_D2.5mm_P10.16mm_Horizontal" V 4830 7400 50  0001 C CNN
F 3 "~" H 4900 7400 50  0001 C CNN
F 4 "?" H 4970 7309 50  0000 L CNN "Vendor"
	1    4900 7400
	1    0    0    -1  
$EndComp
$Comp
L Device:R R18
U 1 1
P 6150 7400
F 0 "R18" H 6220 7491 50  0000 L CNN
F 1 "100" H 6220 7400 50  0000 L CNN
F 2 "Resistor_THT:R_Axial_DIN0207_L6.3mm_D2.5mm_P10.16mm_Horizontal" V 6080 7400 50  0001 C CNN
F 3 "~" H 6150 7400 50  0001 C CNN
F 4 "?" H 6220 7309 50  0000 L CNN "Vendor"
	1    6150 7400
	1    0    0    -1  
$EndComp
Wire Wire Line
	5650 7350 5650 7550
Wire Wire Line
	5650 7550 6150 7550
Connection ~ 6150 7550
Wire Wire Line
	4400 7300 4400 7550
Wire Wire Line
	4400 7550 4900 7550
Connection ~ 4900 7550
Wire Wire Line
	3100 7300 3100 7550
Wire Wire Line
	3100 7550 3600 7550
Connection ~ 3600 7550
$Comp
L power:+3.3V #PWR0154
U 1 1
P 1000 4900
F 0 "#PWR0154" H 1000 4750 50  0001 C CNN
F 1 "+3.3V" V 1015 5028 50  0000 L CNN
F 2 "" H 1000 4900 50  0001 C CNN
F 3 "" H 1000 4900 50  0001 C CNN
	1    1000 4900
	1    0    0    -1  
$EndComp
Wire Notes Line
	500  1150 2600 1150
Wire Notes Line
	500  6050 6950 6050
Wire Notes Line
	6950 500  6950 6550
Text Notes 7000 2600 0    79   ~ 0
I2C Pullups
Text Notes 9500 750  0    79   ~ 0
Right Headers\n(ADCs, General Purpose)
Text Notes 7000 600  0    79   ~ 0
LDR
Text Notes 7000 4450 0    79   ~ 0
EEPROM
Text Notes 2650 4450 0    79   ~ 0
SSD1306 Screen
Wire Notes Line
	2600 500  2600 7750
Text Notes 2650 6200 0    79   ~ 0
General Purpose Buttons
Text Notes 500  6200 0    79   ~ 0
Reset Button
Text Notes 500  4450 0    79   ~ 0
LEDs (Power, General Purpose)
Text Notes 500  1400 0    79   ~ 0
Left Headers\n(Power, SD, GY-521)
Text Notes 500  600  0    79   ~ 0
Screws
Text Notes 2650 600  0    79   ~ 0
RPi Pico Module (Plug in, no programming pins)
Wire Notes Line
	500  4300 11200 4300
Wire Notes Line
	9450 500  9450 4250
Wire Notes Line
	9400 2450 6950 2450
Wire Notes Line
	7950 500  7950 2450
Text Notes 8000 600  0    79   ~ 0
ADC Pullups
Text Notes 7000 4250 0    50   ~ 0
Use 10K incase SSD1306 has pullups as well
Text Notes 7000 6500 0    50   ~ 0
Jumpers for AD2 (address bit 2) and WP (Write protect).
Text Notes 5850 6150 0    50   ~ 0
Active Low with debouncing
$EndSCHEMATC
